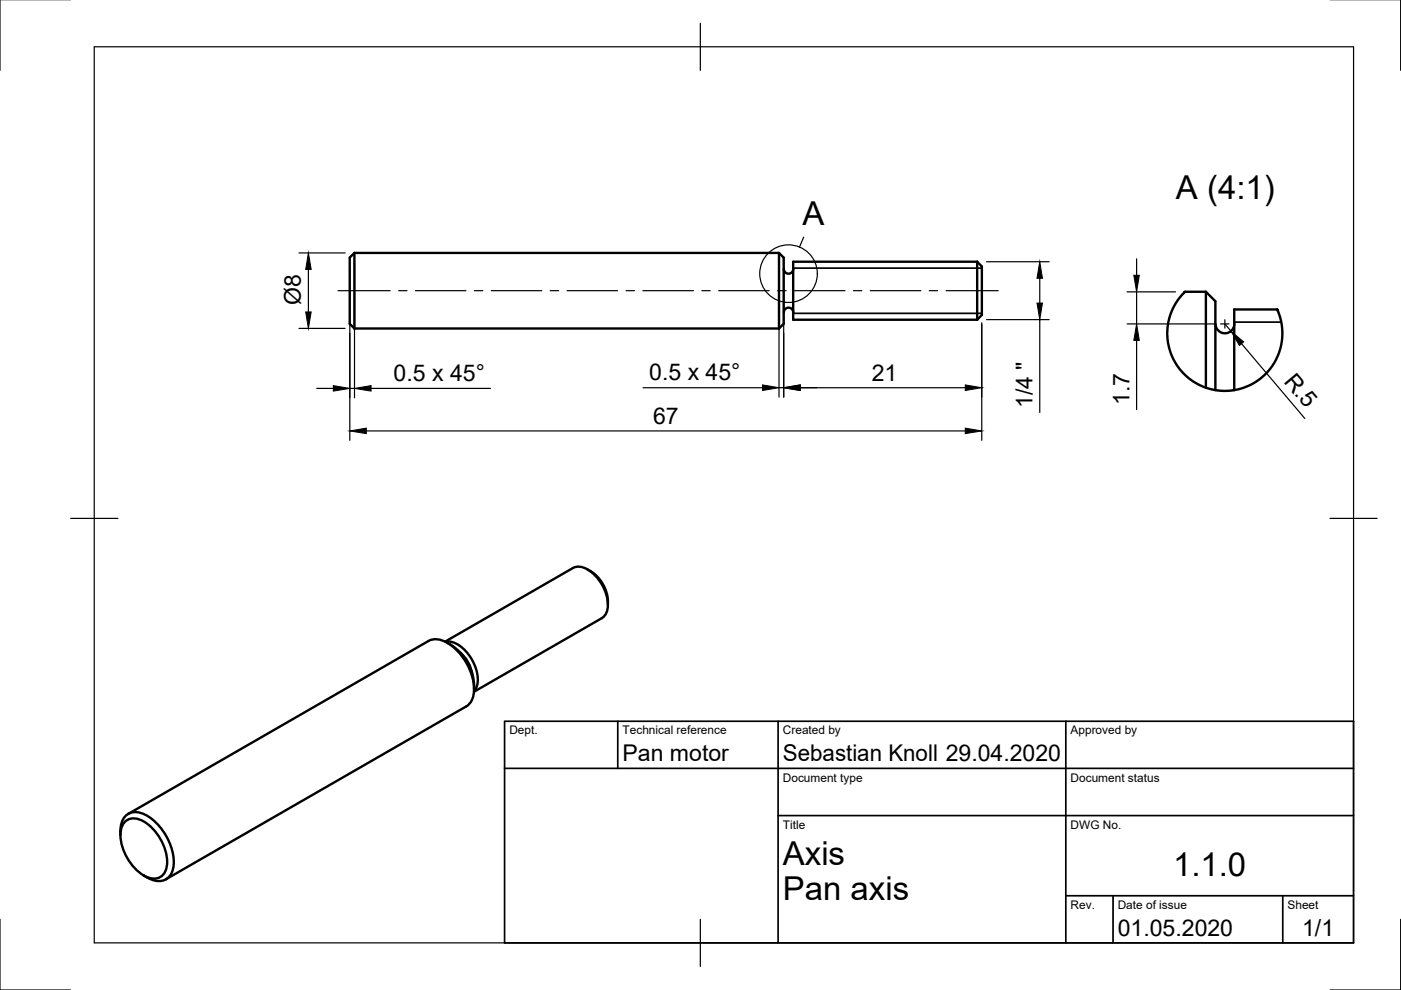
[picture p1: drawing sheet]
<svg xmlns="http://www.w3.org/2000/svg" width="297mm" height="210mm" viewBox="0 0 297 210" stroke-linecap="round" stroke-linejoin="round" font-family="sans-serif">
<!-- layer: Sichtbar -->
<g fill="none" stroke="#000" stroke-width=".51">
<path d="M75.1 53.6v16.1M75.1 53.6l-1 1v14.1l1 1M75.1 53.6h90.1M165.2 53.6l1 1v14.1l-1 1M165.2 53.6v16.1M166.2 57a1.01 1.01 0 0 0 1 1 1.01 1.01 0 0 0 1-1M207.2 55.5l1 1v10.3l-1 1M207.2 55.5v12.3M207.2 55.5h-39v12.3h39M75.1 69.7h90.1M166.2 66.2a1.01 1.01 0 0 1 1-1 1.01 1.01 0 0 1 1 1M255.7 61.9h-4.5l-.4 .3-1.2 1.6-1.1 2.1-.7 2.2-.3 2.3 .1 1.9 .4 1.8 .6 1.6 .8 1.6 1.3 1.7 1.3 1.2 1.5 1 1.9 .9 1.9 .5 1.6 .3 1.9-.1 1.8-.3 3-1.1 2.4-1.8 1.1-1.2 1.1-1.5 .7-1.3 .6-1.9 .3-1.5 .1-1.8-.5-3-.6-1.8h-9.1v17.1"/>
<path d="M255.7 61.9l2 2v18.8M255.7 61.9v20.3M257.7 68.7a2 2 0 0 0 2 2 2 2 0 0 0 2-2M94.5 136.1a5.5 5.5 0 0 1 5 2.9 8 8 0 0 1 1.6 6.5l-.6 1.1M94.9 136.3l.7 .4M95.6 136.7a10.8 10.8 0 0 1 4.9 9.4M124.6 120.7l.7 .5M125.3 121.1a8 8 0 0 1 3.6 7.1M127.6 131a3.8 3.8 0 0 0 1.2-4.1 9.1 9.1 0 0 0-5.3-6.6l-1.4-.1-.6 .2-27.1 15.7M127.6 131.1l-27.1 15.6M98.8 149.8l-63.6 36.6M98.9 149.8a4.2 4.2 0 0 0 1.6-4.2 12 12 0 0 0-6.8-9.8 3.4 3.4 0 0 0-2.8 .1l-63.7 36.7"/>
<path d="M25.5 177.1a4.4 4.4 0 0 1 2.1-4.7 5.9 5.9 0 0 1 5.7 2.3 11.6 11.6 0 0 1 3.4 9.6 3.1 3.1 0 0 1-4.7 2.2l-1.5-.9M26.7 174a3.7 3.7 0 0 1 4.6 .7 10.6 10.6 0 0 1 4.1 9 2.77 2.77 0 0 1-4 2.3 10.3 10.3 0 0 1-5.8-9.9l.2-.9z"/>
</g>
<!-- layer: Sichtbar schmal -->
<path d="M168.2 56.8h40M168.2 66.4h40M261.7 68.3h10M97.3 138a7.4 7.4 0 0 1 2.9 5.2" fill="none" stroke="#000" stroke-width=".36"/>
<!-- layer: Border -->
<path d="M0 -.1v15M297 -.1v15M20 9.9h267v190h-267zM148.5 4.9v10M15 109.9h10M282 109.9h10M0 194.9v15h15M148.5 194.9v10M297 194.9v15h-15" fill="none" stroke="#000" stroke-width=".25"/>
<!-- layer: TitleBlock -->
<path d="M107 152.9h180v47h-180zM131 152.9v10M165 152.9v47M226 152.9v47M107 162.9h180M165 172.9h122M226 189.9h61M236 189.9v10M272 189.9v10" fill="none" stroke="#000" stroke-width=".36"/>
<!-- layer: Dimensions -->
<g fill="none" stroke="#000" stroke-width=".25">
<path d="M63.4 53.6h9.8M65.4 57.1v9M74.2 56.6v36.8M75.2 55.6v28.7M165.2 55.6v28.6M166.2 56.6v27.6M209.2 55.5h13.2M220.5 59v5.3M241 54.9v3.5M63.4 69.6h9.8M208.2 68.4v25M209.2 67.8h13.2"/>
<path d="M220.5 67.8v19.7M239 68.7h18.7M239 61.9h10.2M241 61.9v6.8M241 72.2v14.6M259.7 68.7l1.3 1.5M263.2 72.9l13.4 15.8M67.2 82.4h3.5M74.2 82.4h1M77.7 91.4h127M78.7 82.4h25.3M136.3 82.2h25.4"/>
<path d="M165.2 82.2h1M169.7 82.2h35"/>
</g>
<g fill="#000" stroke="#000" stroke-width=".21">
<path d="M65.4 53.6l.6 3.5h-1.2zM220.5 55.5l.5 3.5h-1.1zM240.4 58.4h1.2l-.6 3.5zM64.8 66.1h1.2l-.6 3.5zM219.9 64.3h1.1l-.5 3.5zM241 68.7l.6 3.5h-1.2zM261 70.2l2.7 2.3-.9 .8zM70.7 81.8l3.5 .6-3.5 .5zM74.2 91.4l3.5-.6v1.1zM75.2 82.4l3.5-.6v1.1zM161.7 81.6l3.5 .6-3.5 .6zM166.2 82.2l3.5-.6v1.2z"/>
<path d="M204.7 90.8l3.5 .6-3.5 .5zM204.7 81.6l3.5 .6-3.5 .6z"/>
</g>
<!-- layer: Center Lines -->
<g fill="none" stroke="#000" stroke-width=".25">
<path d="M71.7 61.6h11M84.5 61.6h1.8M88.1 61.6h10.7M100.6 61.6h1.8M104.2 61.6h10.7M116.6 61.6h1.8M120.2 61.6h10.7M132.7 61.6h1.8M136.3 61.6h10.7M148.8 61.6h1.8M152.4 61.6h10.7M164.9 61.6h1.8"/>
<path d="M168.4 61.6h10.8M181 61.6h1.7M184.5 61.6h10.7M197 61.6h1.8M200.6 61.6h11M258.8 68.7h1.8M259.7 67.8v1.8"/>
</g>
<!-- layer: Beschriftungen -->
<g fill="none" stroke="#000" stroke-width=".25">
<path d="M170.4 50.3l-.9 2.1"/>
<circle cx="167.2" cy="58" r="6.1"/>
</g>
<g font-size="7">
<text x="170.1" y="47.8">A</text>
<text x="249.3" y="42.2">A (4:1)</text>
<text x="166" y="183.4">Axis</text>
<text x="248.7" y="185.8">1.1.0</text>
<text x="166" y="190.9">Pan axis</text>
</g>
<g font-size="4.9">
<text x="63.8" y="64.7" transform="rotate(-90 63.8 64.7)">Ø8</text>
<text x="83.5" y="80.8">0.5 x 45°</text>
<text x="137.6" y="80.6">0.5 x 45°</text>
<text x="184.8" y="80.7">21</text>
<text x="272.1" y="80.9" transform="rotate(50 272.1 80.9)">R.5</text>
<text x="138.5" y="89.8">67</text>
<text x="218.9" y="86.5" transform="rotate(-90 218.9 86.5)">1/4 &quot;</text>
<text x="239.5" y="85.9" transform="rotate(-90 239.5 85.9)">1.7</text>
<text x="132" y="161.4">Pan motor</text>
<text x="166" y="161.4">Sebastian Knoll 29.04.2020</text>
<text x="237" y="198.4">01.05.2020</text>
<text x="276.1" y="198.6">1/1</text>
</g>
<g font-size="2.5">
<text x="108" y="155.7">Dept.</text>
<text x="132" y="155.7">Technical reference</text>
<text x="166" y="155.7">Created by</text>
<text x="227" y="155.7">Approved by</text>
<text x="166" y="165.7">Document type</text>
<text x="227" y="165.7">Document status</text>
<text x="166" y="175.7">Title</text>
<text x="227" y="175.7">DWG No.</text>
<text x="227" y="192.7">Rev.</text>
<text x="237" y="192.7">Date of issue</text>
<text x="273" y="192.7">Sheet</text>
</g>
</svg>
